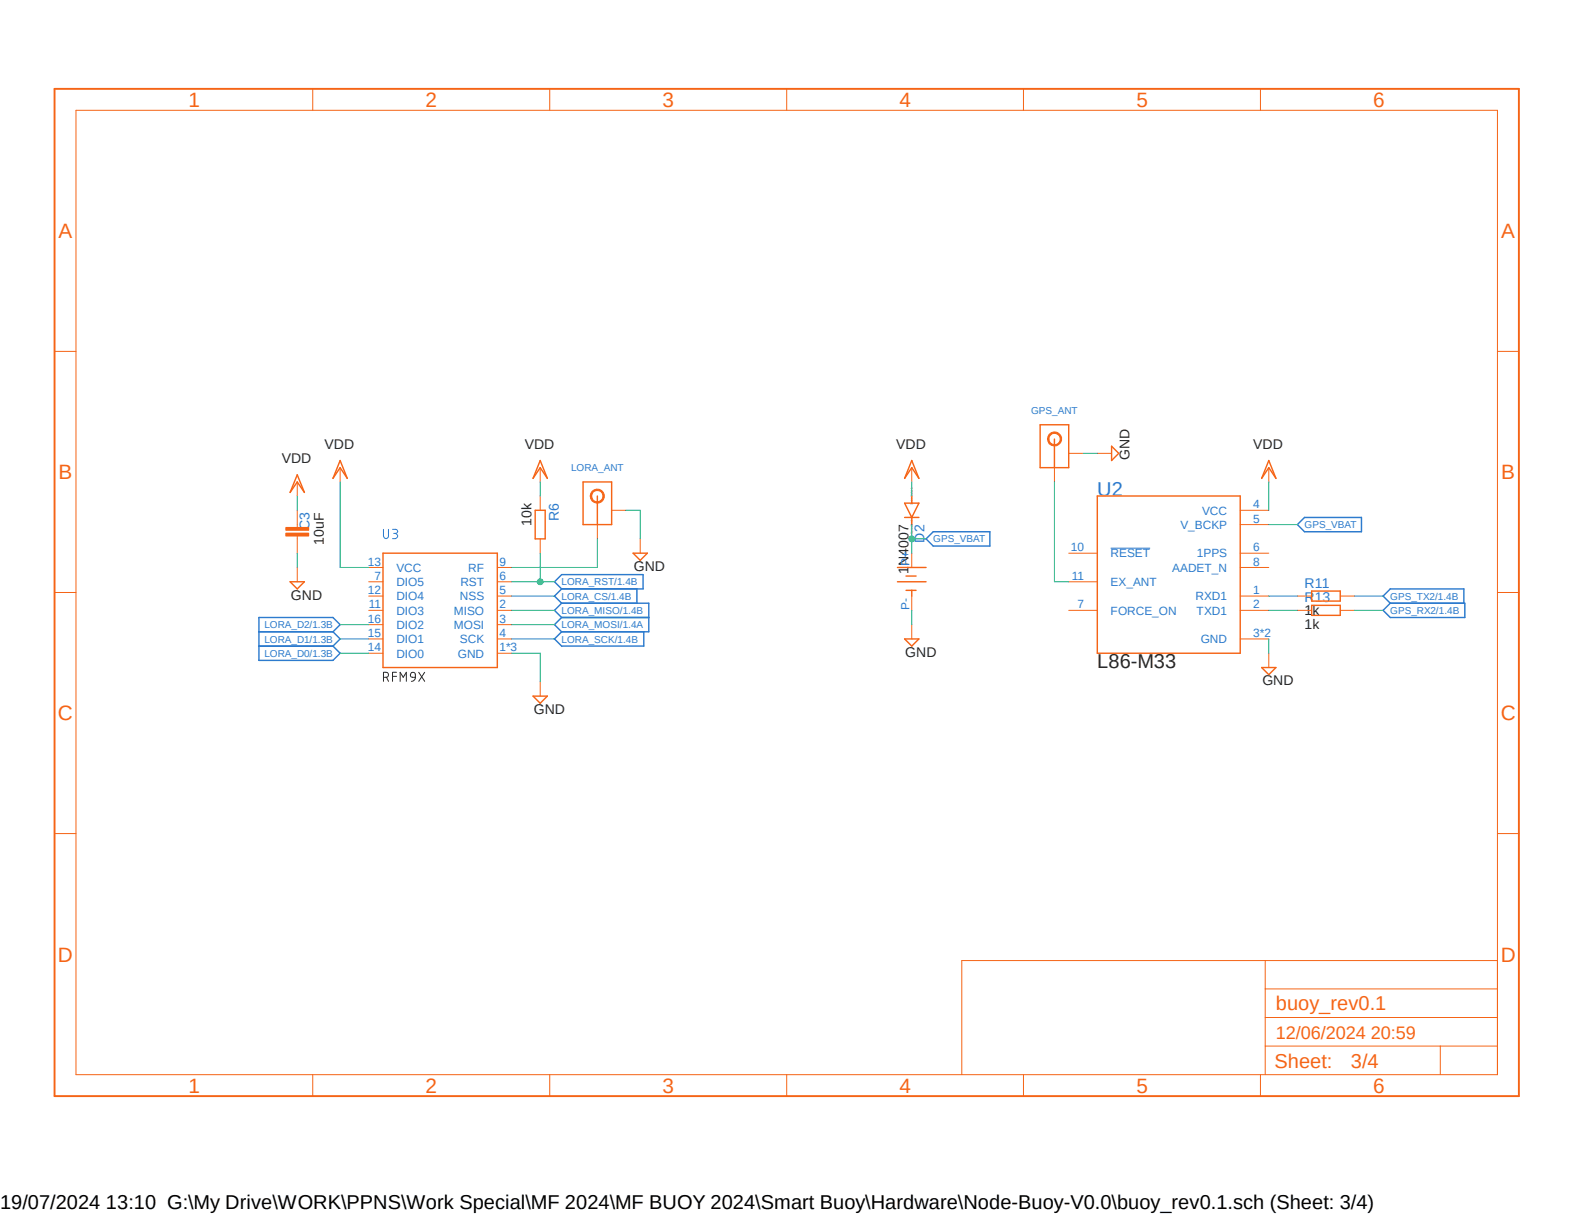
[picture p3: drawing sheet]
<svg xmlns="http://www.w3.org/2000/svg" width="279mm" height="216mm" viewBox="0 0 279 216" stroke-linecap="round" stroke-linejoin="round" font-family="sans-serif">
<path d="M9.1 15.5l261.2 179.9M270.3 15.5l-261.2 179.9" fill="none" stroke="#fff" stroke-width=".18"/>
<path d="M70.5 119.5h-.7v1.6M73.2 119.5a.45 .45 0 0 1 .4 0 .45 .45 0 0 1 .2 .4v.5l-.7-.1-.2-.4zM74.4 119.5l1.1 1.6M75.5 119.5l-1.1 1.6M68.2 120.4l.6-.1a.46 .46 0 0 0 .2-.5 .46 .46 0 0 0-.4-.3h-.4v1.6M68.7 120.4l.3 .7M69.8 120.2h.7M71.1 121.1v-1.6l.6 .9 .5-.9v1.6M73.8 120.4a.72 .72 0 0 1-.7 .7" fill="none" stroke="#282828" stroke-width=".18"/>
<path d="M68.2 94.1v1.1a.45 .45 0 0 0 .3 .5 .45 .45 0 0 0 .5-.2v-1.4M69.8 94.1h.7l.2 .3-.2 .3-.5 .1M70.2 94.8a.47 .47 0 0 1 .5 .4 .47 .47 0 0 1-.5 .5h-.4M197.4 97.4h7" fill="none" stroke="#2c7ace" stroke-width=".18"/>
<g fill="none" stroke="#2c7ace" stroke-width=".25">
<path d="M164.6 95.8l1.3-1.3h10v2.5h-10zM230.6 93.2l1.3-1.3h10.1v2.6h-10.1zM46 112.3h13.2M46 114.8h13.2M59.2 112.3l1.3-1.3-1.3-1.3h-13.2v7.6h13.2l1.3-1.2-1.3-1.3M59.2 112.3l1.3 1.2-1.3 1.3M98.6 103.4l1.2-1.3h14.5v2.5h-14.5zM99.8 107.2l-1.2 1.3 1.2 1.2M99.8 107.2h15.5v5.1h-15.5M99.8 109.7h15.5M99.8 109.7l-1.2 1.3 1.2 1.3M99.8 112.3l-1.2 1.2 1.2 1.3h14.6v-2.5"/>
<path d="M99.8 104.6l-1.2 1.3 1.2 1.3M113.2 104.6v2.6M247.1 107.2h13.2v2.5h-13.2l-1.3-1.2zM247.1 107.2l-1.3-1.3 1.3-1.3h13.1v2.6"/>
</g>
<g fill="none" stroke="#f56416" stroke-width=".18">
<path d="M13.5 19.6h252.6v171.4h-252.6zM55.6 15.8v3.8M97.7 15.8v3.8M139.8 15.8v3.8M181.9 15.8v3.8M224 15.8v3.8M9.7 62.4h3.8M266.1 62.4h3.9M9.7 105.3h3.8M65.5 116.1h2.6M65.5 111h2.6M65.5 108.5h2.6"/>
<path d="M65.5 105.9h2.6M65.5 103.4h2.6M65.5 100.8h2.6M65.5 113.5h2.6M88.4 116.1h2.5M88.4 111h2.5M88.4 108.5h2.5M88.4 105.9h2.5M88.4 103.4h2.5M88.4 100.8h2.5M88.4 113.5h2.5M266.1 105.3h3.9"/>
<path d="M9.7 148.1h3.8M266.1 148.1h3.9M224.9 170.7v20.3M224.9 175.7h41.2M266.1 170.7h-95.2v20.3M55.6 191v3.8M97.7 191v3.8M139.8 191v3.8M181.9 191v3.8M224 191v3.8M224.9 185.9h41.2M224.9 180.8h41.2"/>
<path d="M256 185.9v5.1"/>
</g>
<path d="M9.7 15.8h260.3v179h-260.3z" fill="none" stroke="#f56416" stroke-width=".34"/>
<path d="M68.1 98.3h20.3v20.3h-20.3zM103.6 85.6h5.1v7.6h-5.1zM106.2 88.1v5.1" fill="none" stroke="#f56416" stroke-width=".25"/>
<path d="M105.2 87.3a1.26 1.26 0 0 1 2 .2 1.26 1.26 0 0 1-.7 1.9 1.26 1.26 0 0 1-1.6-1.3h.3a1 1 0 0 1 1.3-.9 1 1 0 0 1 .4 1.6 1 1 0 0 1-1.7-.3v-.4h-.3z" fill-rule="evenodd" fill="#f56416"/>
<path d="M52.8 85.6v2.5M52.8 93.2v.5M52.8 95.2v.6M60.5 83.1v2.5M96 83.1v2.5M105.2 87.3a1.26 1.26 0 0 1 2 .2 1.26 1.26 0 0 1-.7 1.9 1.26 1.26 0 0 1-1.6-1.3h.3a1 1 0 0 1 1.3-.9 1 1 0 0 1 .4 1.6 1 1 0 0 1-1.7-.3v-.4h-.3zM106.2 93.2v2.6M108.7 90.7h2.6M113.8 95.8v2.5M52.8 100.8v2.6M96 121.2v2.5" fill="none" stroke="#f56416" stroke-width=".18"/>
<path d="M52.8 84.4l1.3 3.1-1.3-1.9-1.2 1.9zM60.5 81.8l1.2 3.2-1.2-1.9-1.3 1.9zM96 81.8l1.3 3.2-1.3-1.9-1.3 1.9zM112.5 98.3h2.6l-1.3 1.3zM51.6 103.4h2.5l-1.3 1.2zM94.7 123.7h2.6l-1.3 1.3z" fill="none" stroke="#f56416" stroke-width=".25"/>
<path d="M50.8 94.7h4.1v.5h-4.1z" fill-rule="evenodd" fill="#f56416"/>
<path d="M50.8 94.7h4.1v.5h-4.1z" fill="none" stroke="#f56416" stroke-width=".18"/>
<path d="M50.8 93.7h4.1v.5h-4.1z" fill-rule="evenodd" fill="#f56416"/>
<g fill="none" stroke="#f56416" stroke-width=".18">
<path d="M50.8 93.7h4.1v.5h-4.1zM52.8 90.7v2.5M52.8 95.8v2.5M96 88.1v2.6M96 95.8v2.5M162.1 83.1v2.5M162.1 98.3v2.5M189.9 98.3h5.1M220.4 90.7h5.1M220.4 93.2h5.1M220.4 98.3h5.1M225.5 83.1v2.5"/>
<path d="M162.1 105.9v2.6M162.1 111v2.5M189.9 108.5h5.1M189.9 103.4h5.1M220.4 105.9h5.1M220.4 108.5h5.1M220.4 100.8h5.1M220.4 113.5h5.1M225.5 116.1v2.5M230.6 105.9h2.5M230.6 108.5h2.5M238.2 105.9h2.5"/>
<path d="M238.2 108.5h2.5"/>
</g>
<g fill="none" stroke="#f56416" stroke-width=".25">
<path d="M184.9 75.5h5v7.6h-5zM187.4 78v5.1M95.1 90.7h1.8v5.1h-1.8zM162.1 81.8l1.2 3.2-1.2-1.9-1.3 1.9zM195 88.1h25.4v28h-25.4zM225.5 81.8l1.3 3.2-1.3-1.9-1.3 1.9zM159.5 100.8h5.1M159.5 103.4h5.1M160.8 113.5h2.5l-1.2 1.3zM161 102.4h1.8M161 104.9h1.8M162.1 104.9v1"/>
<path d="M224.2 118.6h2.6l-1.3 1.3zM233.1 105h5.1v1.8h-5.1zM233.1 107.6h5.1v1.7h-5.1z"/>
</g>
<path d="M186.5 77.2a1.26 1.26 0 0 1 2 .1 1.26 1.26 0 0 1-.7 1.9 1.26 1.26 0 0 1-1.6-1.2h.2a1.01 1.01 0 0 1 1.5-.8 1.01 1.01 0 0 1 .2 1.6 1.01 1.01 0 0 1-1.6-.4l-.1-.4h-.2z" fill-rule="evenodd" fill="#f56416"/>
<path d="M186.5 77.2a1.26 1.26 0 0 1 2 .1 1.26 1.26 0 0 1-.7 1.9 1.26 1.26 0 0 1-1.6-1.2h.2a1.01 1.01 0 0 1 1.5-.8 1.01 1.01 0 0 1 .2 1.6 1.01 1.01 0 0 1-1.6-.4l-.1-.4h-.2zM187.4 83.1v2.5M189.9 80.6h2.6M195 80.6h2.6" fill="none" stroke="#f56416" stroke-width=".18"/>
<path d="M197.6 79.3l1.2 1.3-1.2 1.2zM160.8 89.4h2.5l-1.2 2.5zM160.8 91.9h2.5M162.1 88.1v1.3M162.1 91.9v1.3" fill="none" stroke="#f56416" stroke-width=".25"/>
<path d="M96 98.3v5.1M106.2 95.8v5h-15.3M60.5 111h5M60.5 113.5h5M60.5 116.1h5M90.9 108.5h7.7M90.9 111h7.7M90.9 113.5h7.7M90.9 105.9h7.7M90.9 103.4h7.7" fill="none" stroke="#0dab76" stroke-width=".18"/>
<circle cx="96" cy="103.4" r=".51" fill="#0dab76"/>
<g fill="none" stroke="#0dab76" stroke-width=".18">
<path d="M52.8 88.1v2.6M52.8 98.3v2.5M60.5 85.6v15.2h5M96 85.6v2.5M111.3 90.7h2.5v5.1M162.1 85.6v2.5M162.1 93.2v5.1M162.1 95.8h2.5M192.5 80.6h2.5M225.5 85.6v5.1M90.9 116.1h5.1v5.1M162.1 108.5v2.5"/>
<path d="M225.5 113.5v2.6"/>
<circle cx="96" cy="103.4" r=".51"/>
</g>
<circle cx="162" cy="95.8" r=".51" fill="#0dab76"/>
<g fill="none" stroke="#0dab76" stroke-width=".18">
<path d="M187.4 85.6v17.8h2.5M225.5 93.2h5.1M225.5 105.9h5.1M225.5 108.5h5.1M240.7 105.9h5.1M240.7 108.5h5.1"/>
<circle cx="162" cy="95.8" r=".51"/>
</g>
<g font-size="3.7" fill="#f56416">
<text x="33.5" y="19">1</text>
<text x="75.6" y="19">2</text>
<text x="117.7" y="19">3</text>
<text x="159.9" y="19">4</text>
<text x="202" y="19">5</text>
<text x="244.1" y="19">6</text>
<text x="10.4" y="42.3">A</text>
<text x="266.8" y="42.3">A</text>
<text x="10.4" y="85.2">B</text>
<text x="266.8" y="85.2">B</text>
<text x="10.3" y="128">C</text>
<text x="266.7" y="128">C</text>
<text x="10.3" y="170.9">D</text>
<text x="266.7" y="170.9">D</text>
<text x="33.5" y="194.2">1</text>
<text x="75.6" y="194.2">2</text>
<text x="117.7" y="194.2">3</text>
<text x="159.9" y="194.2">4</text>
<text x="202" y="194.2">5</text>
<text x="244.1" y="194.2">6</text>
</g>
<text font-size="3.6" fill="#2c7ace" x="195" y="88.1">U2</text>
<text font-size="3.6" fill="#282828" x="195" y="118.7">L86-M33</text>
<g font-size="3.6" fill="#f56416">
<text x="226.8" y="179.5">buoy_rev0.1</text>
<text x="226.5" y="189.8">Sheet:</text>
<text x="240.1" y="189.7">3/4</text>
</g>
<text font-size="3.6" x="0" y="214.9">19/07/2024 13:10 G:\My Drive\WORK\PPNS\Work Special\MF 2024\MF BUOY 2024\Smart Buoy\Hardware\Node-Buoy-V0.0\buoy_rev0.1.sch (Sheet: 3/4)</text>
<text font-size="3.2" fill="#f56416" x="226.8" y="184.6">12/06/2024 20:59</text>
<g font-size="2.5" fill="#282828">
<text x="50.1" y="82.3">VDD</text>
<text x="57.7" y="79.8">VDD</text>
<text x="93.3" y="79.8">VDD</text>
<text x="159.3" y="79.8">VDD</text>
<text x="200.7" y="81.7" transform="rotate(-90 200.7 81.7)">GND</text>
<text x="222.8" y="79.8">VDD</text>
<text x="94.5" y="93.5" transform="rotate(-90 94.5 93.5)">10k</text>
<text x="57.5" y="96.8" transform="rotate(-90 57.5 96.8)">10uF</text>
<text x="112.6" y="101.5">GND</text>
<text x="51.7" y="106.6">GND</text>
<text x="161.5" y="102" transform="rotate(-90 161.5 102)">1N4007</text>
<text x="231.9" y="109.2">1k</text>
<text x="231.9" y="111.8">1k</text>
<text x="160.9" y="116.7">GND</text>
<text x="224.4" y="121.8">GND</text>
<text x="94.9" y="126.9">GND</text>
</g>
<g font-size="2.5" fill="#2c7ace">
<text x="55" y="94.2" transform="rotate(-90 55 94.2)">C3</text>
<text x="99.3" y="92.6" transform="rotate(-90 99.3 92.6)">R6</text>
<text x="164.3" y="96.4" transform="rotate(-90 164.3 96.4)">D2</text>
<text x="231.9" y="104.4">R11</text>
<text x="231.9" y="107">R13</text>
</g>
<g font-size="2.1" fill="#2c7ace">
<text x="209.8" y="94">V_BCKP</text>
<text x="213.7" y="91.4">VCC</text>
<text x="222.8" y="90.3">4</text>
<text x="222.8" y="92.9">5</text>
<text x="65.4" y="100.5">13</text>
<text x="70.4" y="101.6">VCC</text>
<text x="83.2" y="101.6">RF</text>
<text x="88.8" y="100.5">9</text>
<text x="161.7" y="100.5" transform="rotate(-90 161.7 100.5)">P+</text>
<text x="190.3" y="98">10</text>
<text x="197.4" y="99.1">RESET</text>
<text x="208.4" y="101.6">AADET_N</text>
<text x="212.7" y="99.1">1PPS</text>
<text x="222.8" y="98">6</text>
<text x="222.8" y="100.5">8</text>
<text x="65.4" y="105.6">12</text>
<text x="66.5" y="103">7</text>
<text x="70.4" y="104.1">DIO5</text>
<text x="70.4" y="106.7">DIO4</text>
<text x="81.7" y="106.7">NSS</text>
<text x="81.8" y="104.1">RST</text>
<text x="88.8" y="105.6">5</text>
<text x="88.8" y="103">6</text>
<text x="190.5" y="103">11</text>
<text x="197.4" y="104.1">EX_ANT</text>
<text x="212.5" y="106.7">RXD1</text>
<text x="222.8" y="105.6">1</text>
<text x="65.4" y="110.7">16</text>
<text x="65.4" y="113.2">15</text>
<text x="65.5" y="108.1">11</text>
<text x="70.4" y="109.2">DIO3</text>
<text x="70.4" y="111.8">DIO2</text>
<text x="80.7" y="111.8">MOSI</text>
<text x="80.7" y="109.2">MISO</text>
<text x="88.8" y="110.7">3</text>
<text x="88.8" y="108.1">2</text>
<text x="88.8" y="113.2">4</text>
<text x="161.7" y="108.4" transform="rotate(-90 161.7 108.4)">P-</text>
<text x="191.5" y="108.1">7</text>
<text x="197.4" y="109.2">FORCE_ON</text>
<text x="212.7" y="109.2">TXD1</text>
<text x="222.8" y="108.1">2</text>
<text x="222.8" y="113.2">3*2</text>
<text x="65.4" y="115.7">14</text>
<text x="70.4" y="114.3">DIO1</text>
<text x="70.4" y="116.8">DIO0</text>
<text x="81.4" y="116.8">GND</text>
<text x="81.7" y="114.3">SCK</text>
<text x="88.8" y="115.7">1*3</text>
<text x="213.4" y="114.3">GND</text>
</g>
<g font-size="1.8" fill="#2c7ace">
<text x="183.3" y="73.6">GPS_ANT</text>
<text x="101.5" y="83.7">LORA_ANT</text>
<text x="231.9" y="93.9">GPS_VBAT</text>
<text x="165.9" y="96.4">GPS_VBAT</text>
<text x="99.8" y="106.6">LORA_CS/1.4B</text>
<text x="99.8" y="104">LORA_RST/1.4B</text>
<text x="247.1" y="106.6">GPS_TX2/1.4B</text>
<text x="47" y="111.6">LORA_D2/1.3B</text>
<text x="99.8" y="109.1">LORA_MISO/1.4B</text>
<text x="99.8" y="111.6">LORA_MOSI/1.4A</text>
<text x="247.1" y="109.1">GPS_RX2/1.4B</text>
<text x="47" y="116.7">LORA_D0/1.3B</text>
<text x="47" y="114.2">LORA_D1/1.3B</text>
<text x="99.8" y="114.2">LORA_SCK/1.4B</text>
</g>
<g font-size=".6" fill="#808080">
<text x="162.3" y="89.8" transform="rotate(-90 162.3 89.8)">SpiceOrder 1</text>
<text x="162.3" y="94.8" transform="rotate(-90 162.3 94.8)">SpiceOrder 2</text>
</g>
</svg>
